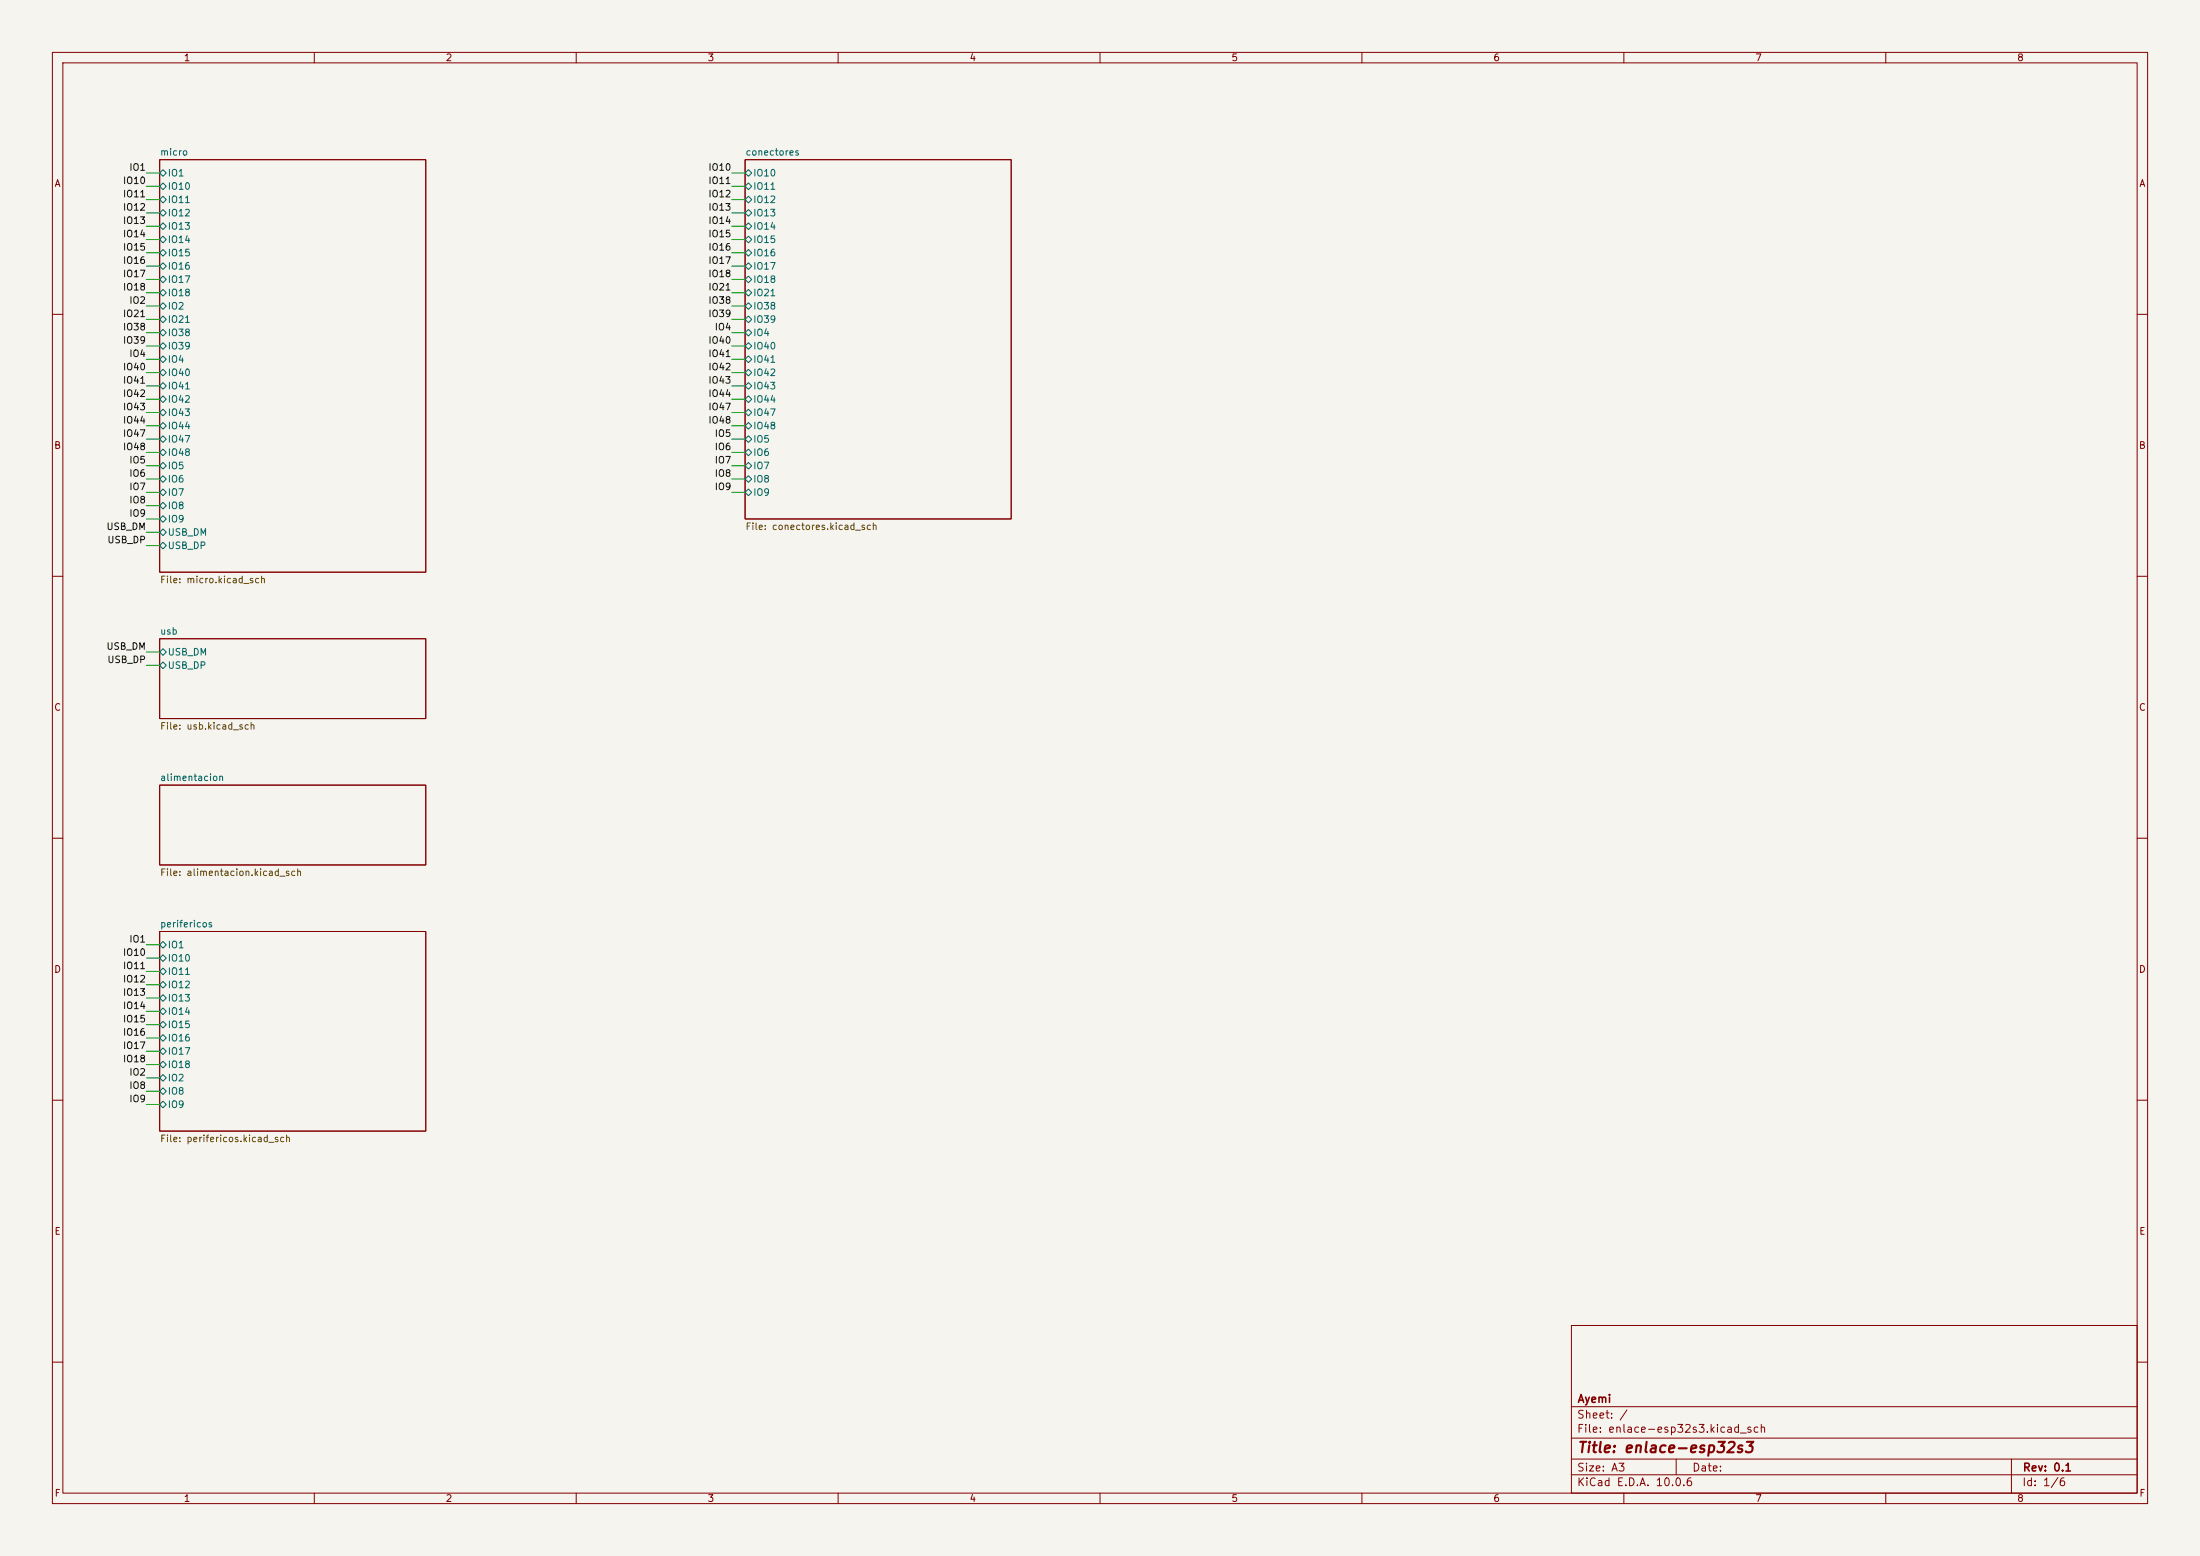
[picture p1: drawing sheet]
(kicad_sch (version 20260306) (generator "eeschema") (generator_version "10.0") (paper "A3") (title_block (title "enlace-esp32s3") (company "Ayemi") (rev "0.1")) (lib_symbols) (wire (pts (xy 30.48 33.02) (xy 27.94 33.02)) (stroke (width 0) (type default))) (label "IO1" (at 27.94 33.02 180) (effects (font (size 1.27 1.27)) (justify right bottom))) (wire (pts (xy 30.48 35.56) (xy 27.94 35.56)) (stroke (width 0) (type default))) (label "IO10" (at 27.94 35.56 180) (effects (font (size 1.27 1.27)) (justify right bottom))) (wire (pts (xy 30.48 38.1) (xy 27.94 38.1)) (stroke (width 0) (type default))) (label "IO11" (at 27.94 38.1 180) (effects (font (size 1.27 1.27)) (justify right bottom))) (wire (pts (xy 30.48 40.64) (xy 27.94 40.64)) (stroke (width 0) (type default))) (label "IO12" (at 27.94 40.64 180) (effects (font (size 1.27 1.27)) (justify right bottom))) (wire (pts (xy 30.48 43.18) (xy 27.94 43.18)) (stroke (width 0) (type default))) (label "IO13" (at 27.94 43.18 180) (effects (font (size 1.27 1.27)) (justify right bottom))) (wire (pts (xy 30.48 45.72) (xy 27.94 45.72)) (stroke (width 0) (type default))) (label "IO14" (at 27.94 45.72 180) (effects (font (size 1.27 1.27)) (justify right bottom))) (wire (pts (xy 30.48 48.26) (xy 27.94 48.26)) (stroke (width 0) (type default))) (label "IO15" (at 27.94 48.26 180) (effects (font (size 1.27 1.27)) (justify right bottom))) (wire (pts (xy 30.48 50.8) (xy 27.94 50.8)) (stroke (width 0) (type default))) (label "IO16" (at 27.94 50.8 180) (effects (font (size 1.27 1.27)) (justify right bottom))) (wire (pts (xy 30.48 53.34) (xy 27.94 53.34)) (stroke (width 0) (type default))) (label "IO17" (at 27.94 53.34 180) (effects (font (size 1.27 1.27)) (justify right bottom))) (wire (pts (xy 30.48 55.88) (xy 27.94 55.88)) (stroke (width 0) (type default))) (label "IO18" (at 27.94 55.88 180) (effects (font (size 1.27 1.27)) (justify right bottom))) (wire (pts (xy 30.48 58.42) (xy 27.94 58.42)) (stroke (width 0) (type default))) (label "IO2" (at 27.94 58.42 180) (effects (font (size 1.27 1.27)) (justify right bottom))) (wire (pts (xy 30.48 60.96) (xy 27.94 60.96)) (stroke (width 0) (type default))) (label "IO21" (at 27.94 60.96 180) (effects (font (size 1.27 1.27)) (justify right bottom))) (wire (pts (xy 30.48 63.5) (xy 27.94 63.5)) (stroke (width 0) (type default))) (label "IO38" (at 27.94 63.5 180) (effects (font (size 1.27 1.27)) (justify right bottom))) (wire (pts (xy 30.48 66.04) (xy 27.94 66.04)) (stroke (width 0) (type default))) (label "IO39" (at 27.94 66.04 180) (effects (font (size 1.27 1.27)) (justify right bottom))) (wire (pts (xy 30.48 68.58) (xy 27.94 68.58)) (stroke (width 0) (type default))) (label "IO4" (at 27.94 68.58 180) (effects (font (size 1.27 1.27)) (justify right bottom))) (wire (pts (xy 30.48 71.12) (xy 27.94 71.12)) (stroke (width 0) (type default))) (label "IO40" (at 27.94 71.12 180) (effects (font (size 1.27 1.27)) (justify right bottom))) (wire (pts (xy 30.48 73.66) (xy 27.94 73.66)) (stroke (width 0) (type default))) (label "IO41" (at 27.94 73.66 180) (effects (font (size 1.27 1.27)) (justify right bottom))) (wire (pts (xy 30.48 76.2) (xy 27.94 76.2)) (stroke (width 0) (type default))) (label "IO42" (at 27.94 76.2 180) (effects (font (size 1.27 1.27)) (justify right bottom))) (wire (pts (xy 30.48 78.74) (xy 27.94 78.74)) (stroke (width 0) (type default))) (label "IO43" (at 27.94 78.74 180) (effects (font (size 1.27 1.27)) (justify right bottom))) (wire (pts (xy 30.48 81.28) (xy 27.94 81.28)) (stroke (width 0) (type default))) (label "IO44" (at 27.94 81.28 180) (effects (font (size 1.27 1.27)) (justify right bottom))) (wire (pts (xy 30.48 83.82) (xy 27.94 83.82)) (stroke (width 0) (type default))) (label "IO47" (at 27.94 83.82 180) (effects (font (size 1.27 1.27)) (justify right bottom))) (wire (pts (xy 30.48 86.36) (xy 27.94 86.36)) (stroke (width 0) (type default))) (label "IO48" (at 27.94 86.36 180) (effects (font (size 1.27 1.27)) (justify right bottom))) (wire (pts (xy 30.48 88.9) (xy 27.94 88.9)) (stroke (width 0) (type default))) (label "IO5" (at 27.94 88.9 180) (effects (font (size 1.27 1.27)) (justify right bottom))) (wire (pts (xy 30.48 91.44) (xy 27.94 91.44)) (stroke (width 0) (type default))) (label "IO6" (at 27.94 91.44 180) (effects (font (size 1.27 1.27)) (justify right bottom))) (wire (pts (xy 30.48 93.98) (xy 27.94 93.98)) (stroke (width 0) (type default))) (label "IO7" (at 27.94 93.98 180) (effects (font (size 1.27 1.27)) (justify right bottom))) (wire (pts (xy 30.48 96.52) (xy 27.94 96.52)) (stroke (width 0) (type default))) (label "IO8" (at 27.94 96.52 180) (effects (font (size 1.27 1.27)) (justify right bottom))) (wire (pts (xy 30.48 99.06) (xy 27.94 99.06)) (stroke (width 0) (type default))) (label "IO9" (at 27.94 99.06 180) (effects (font (size 1.27 1.27)) (justify right bottom))) (wire (pts (xy 30.48 101.6) (xy 27.94 101.6)) (stroke (width 0) (type default))) (label "USB_DM" (at 27.94 101.6 180) (effects (font (size 1.27 1.27)) (justify right bottom))) (wire (pts (xy 30.48 104.14) (xy 27.94 104.14)) (stroke (width 0) (type default))) (label "USB_DP" (at 27.94 104.14 180) (effects (font (size 1.27 1.27)) (justify right bottom))) (sheet (at 30.48 30.48) (size 50.8 78.74) (exclude_from_sim no) (in_bom yes) (on_board yes) (dnp no) (fields_autoplaced yes) (stroke (width 0.1524) (type solid)) (fill (color 0 0 0 0)) (property "Sheetname" "micro" (at 30.48 29.78 0) (effects (font (size 1.27 1.27)) (justify left bottom))) (property "Sheetfile" "micro.kicad_sch" (at 30.48 109.92 0) (effects (font (size 1.27 1.27)) (justify left top))) (pin "IO1" bidirectional (at 30.48 33.02 180) (effects (font (size 1.27 1.27)) (justify left))) (pin "IO10" bidirectional (at 30.48 35.56 180) (effects (font (size 1.27 1.27)) (justify left))) (pin "IO11" bidirectional (at 30.48 38.1 180) (effects (font (size 1.27 1.27)) (justify left))) (pin "IO12" bidirectional (at 30.48 40.64 180) (effects (font (size 1.27 1.27)) (justify left))) (pin "IO13" bidirectional (at 30.48 43.18 180) (effects (font (size 1.27 1.27)) (justify left))) (pin "IO14" bidirectional (at 30.48 45.72 180) (effects (font (size 1.27 1.27)) (justify left))) (pin "IO15" bidirectional (at 30.48 48.26 180) (effects (font (size 1.27 1.27)) (justify left))) (pin "IO16" bidirectional (at 30.48 50.8 180) (effects (font (size 1.27 1.27)) (justify left))) (pin "IO17" bidirectional (at 30.48 53.34 180) (effects (font (size 1.27 1.27)) (justify left))) (pin "IO18" bidirectional (at 30.48 55.88 180) (effects (font (size 1.27 1.27)) (justify left))) (pin "IO2" bidirectional (at 30.48 58.42 180) (effects (font (size 1.27 1.27)) (justify left))) (pin "IO21" bidirectional (at 30.48 60.96 180) (effects (font (size 1.27 1.27)) (justify left))) (pin "IO38" bidirectional (at 30.48 63.5 180) (effects (font (size 1.27 1.27)) (justify left))) (pin "IO39" bidirectional (at 30.48 66.04 180) (effects (font (size 1.27 1.27)) (justify left))) (pin "IO4" bidirectional (at 30.48 68.58 180) (effects (font (size 1.27 1.27)) (justify left))) (pin "IO40" bidirectional (at 30.48 71.12 180) (effects (font (size 1.27 1.27)) (justify left))) (pin "IO41" bidirectional (at 30.48 73.66 180) (effects (font (size 1.27 1.27)) (justify left))) (pin "IO42" bidirectional (at 30.48 76.2 180) (effects (font (size 1.27 1.27)) (justify left))) (pin "IO43" bidirectional (at 30.48 78.74 180) (effects (font (size 1.27 1.27)) (justify left))) (pin "IO44" bidirectional (at 30.48 81.28 180) (effects (font (size 1.27 1.27)) (justify left))) (pin "IO47" bidirectional (at 30.48 83.82 180) (effects (font (size 1.27 1.27)) (justify left))) (pin "IO48" bidirectional (at 30.48 86.36 180) (effects (font (size 1.27 1.27)) (justify left))) (pin "IO5" bidirectional (at 30.48 88.9 180) (effects (font (size 1.27 1.27)) (justify left))) (pin "IO6" bidirectional (at 30.48 91.44 180) (effects (font (size 1.27 1.27)) (justify left))) (pin "IO7" bidirectional (at 30.48 93.98 180) (effects (font (size 1.27 1.27)) (justify left))) (pin "IO8" bidirectional (at 30.48 96.52 180) (effects (font (size 1.27 1.27)) (justify left))) (pin "IO9" bidirectional (at 30.48 99.06 180) (effects (font (size 1.27 1.27)) (justify left))) (pin "USB_DM" bidirectional (at 30.48 101.6 180) (effects (font (size 1.27 1.27)) (justify left))) (pin "USB_DP" bidirectional (at 30.48 104.14 180) (effects (font (size 1.27 1.27)) (justify left)))) (wire (pts (xy 30.48 124.46) (xy 27.94 124.46)) (stroke (width 0) (type default))) (label "USB_DM" (at 27.94 124.46 180) (effects (font (size 1.27 1.27)) (justify right bottom))) (wire (pts (xy 30.48 127) (xy 27.94 127)) (stroke (width 0) (type default))) (label "USB_DP" (at 27.94 127 180) (effects (font (size 1.27 1.27)) (justify right bottom))) (sheet (at 30.48 121.92) (size 50.8 15.24) (exclude_from_sim no) (in_bom yes) (on_board yes) (dnp no) (fields_autoplaced yes) (stroke (width 0.1524) (type solid)) (fill (color 0 0 0 0)) (property "Sheetname" "usb" (at 30.48 121.22 0) (effects (font (size 1.27 1.27)) (justify left bottom))) (property "Sheetfile" "usb.kicad_sch" (at 30.48 137.86 0) (effects (font (size 1.27 1.27)) (justify left top))) (pin "USB_DM" bidirectional (at 30.48 124.46 180) (effects (font (size 1.27 1.27)) (justify left))) (pin "USB_DP" bidirectional (at 30.48 127 180) (effects (font (size 1.27 1.27)) (justify left)))) (sheet (at 30.48 149.86) (size 50.8 15.24) (exclude_from_sim no) (in_bom yes) (on_board yes) (dnp no) (fields_autoplaced yes) (stroke (width 0.1524) (type solid)) (fill (color 0 0 0 0)) (property "Sheetname" "alimentacion" (at 30.48 149.16 0) (effects (font (size 1.27 1.27)) (justify left bottom))) (property "Sheetfile" "alimentacion.kicad_sch" (at 30.48 165.8 0) (effects (font (size 1.27 1.27)) (justify left top)))) (wire (pts (xy 30.48 180.34) (xy 27.94 180.34)) (stroke (width 0) (type default))) (label "IO1" (at 27.94 180.34 180) (effects (font (size 1.27 1.27)) (justify right bottom))) (wire (pts (xy 30.48 182.88) (xy 27.94 182.88)) (stroke (width 0) (type default))) (label "IO10" (at 27.94 182.88 180) (effects (font (size 1.27 1.27)) (justify right bottom))) (wire (pts (xy 30.48 185.42) (xy 27.94 185.42)) (stroke (width 0) (type default))) (label "IO11" (at 27.94 185.42 180) (effects (font (size 1.27 1.27)) (justify right bottom))) (wire (pts (xy 30.48 187.96) (xy 27.94 187.96)) (stroke (width 0) (type default))) (label "IO12" (at 27.94 187.96 180) (effects (font (size 1.27 1.27)) (justify right bottom))) (wire (pts (xy 30.48 190.5) (xy 27.94 190.5)) (stroke (width 0) (type default))) (label "IO13" (at 27.94 190.5 180) (effects (font (size 1.27 1.27)) (justify right bottom))) (wire (pts (xy 30.48 193.04) (xy 27.94 193.04)) (stroke (width 0) (type default))) (label "IO14" (at 27.94 193.04 180) (effects (font (size 1.27 1.27)) (justify right bottom))) (wire (pts (xy 30.48 195.58) (xy 27.94 195.58)) (stroke (width 0) (type default))) (label "IO15" (at 27.94 195.58 180) (effects (font (size 1.27 1.27)) (justify right bottom))) (wire (pts (xy 30.48 198.12) (xy 27.94 198.12)) (stroke (width 0) (type default))) (label "IO16" (at 27.94 198.12 180) (effects (font (size 1.27 1.27)) (justify right bottom))) (wire (pts (xy 30.48 200.66) (xy 27.94 200.66)) (stroke (width 0) (type default))) (label "IO17" (at 27.94 200.66 180) (effects (font (size 1.27 1.27)) (justify right bottom))) (wire (pts (xy 30.48 203.2) (xy 27.94 203.2)) (stroke (width 0) (type default))) (label "IO18" (at 27.94 203.2 180) (effects (font (size 1.27 1.27)) (justify right bottom))) (wire (pts (xy 30.48 205.74) (xy 27.94 205.74)) (stroke (width 0) (type default))) (label "IO2" (at 27.94 205.74 180) (effects (font (size 1.27 1.27)) (justify right bottom))) (wire (pts (xy 30.48 208.28) (xy 27.94 208.28)) (stroke (width 0) (type default))) (label "IO8" (at 27.94 208.28 180) (effects (font (size 1.27 1.27)) (justify right bottom))) (wire (pts (xy 30.48 210.82) (xy 27.94 210.82)) (stroke (width 0) (type default))) (label "IO9" (at 27.94 210.82 180) (effects (font (size 1.27 1.27)) (justify right bottom))) (sheet (at 30.48 177.8) (size 50.8 38.1) (exclude_from_sim no) (in_bom yes) (on_board yes) (dnp no) (fields_autoplaced yes) (stroke (width 0.1524) (type solid)) (fill (color 0 0 0 0)) (property "Sheetname" "perifericos" (at 30.48 177.1 0) (effects (font (size 1.27 1.27)) (justify left bottom))) (property "Sheetfile" "perifericos.kicad_sch" (at 30.48 216.6 0) (effects (font (size 1.27 1.27)) (justify left top))) (pin "IO1" bidirectional (at 30.48 180.34 180) (effects (font (size 1.27 1.27)) (justify left))) (pin "IO10" bidirectional (at 30.48 182.88 180) (effects (font (size 1.27 1.27)) (justify left))) (pin "IO11" bidirectional (at 30.48 185.42 180) (effects (font (size 1.27 1.27)) (justify left))) (pin "IO12" bidirectional (at 30.48 187.96 180) (effects (font (size 1.27 1.27)) (justify left))) (pin "IO13" bidirectional (at 30.48 190.5 180) (effects (font (size 1.27 1.27)) (justify left))) (pin "IO14" bidirectional (at 30.48 193.04 180) (effects (font (size 1.27 1.27)) (justify left))) (pin "IO15" bidirectional (at 30.48 195.58 180) (effects (font (size 1.27 1.27)) (justify left))) (pin "IO16" bidirectional (at 30.48 198.12 180) (effects (font (size 1.27 1.27)) (justify left))) (pin "IO17" bidirectional (at 30.48 200.66 180) (effects (font (size 1.27 1.27)) (justify left))) (pin "IO18" bidirectional (at 30.48 203.2 180) (effects (font (size 1.27 1.27)) (justify left))) (pin "IO2" bidirectional (at 30.48 205.74 180) (effects (font (size 1.27 1.27)) (justify left))) (pin "IO8" bidirectional (at 30.48 208.28 180) (effects (font (size 1.27 1.27)) (justify left))) (pin "IO9" bidirectional (at 30.48 210.82 180) (effects (font (size 1.27 1.27)) (justify left)))) (wire (pts (xy 142.24 33.02) (xy 139.7 33.02)) (stroke (width 0) (type default))) (label "IO10" (at 139.7 33.02 180) (effects (font (size 1.27 1.27)) (justify right bottom))) (wire (pts (xy 142.24 35.56) (xy 139.7 35.56)) (stroke (width 0) (type default))) (label "IO11" (at 139.7 35.56 180) (effects (font (size 1.27 1.27)) (justify right bottom))) (wire (pts (xy 142.24 38.1) (xy 139.7 38.1)) (stroke (width 0) (type default))) (label "IO12" (at 139.7 38.1 180) (effects (font (size 1.27 1.27)) (justify right bottom))) (wire (pts (xy 142.24 40.64) (xy 139.7 40.64)) (stroke (width 0) (type default))) (label "IO13" (at 139.7 40.64 180) (effects (font (size 1.27 1.27)) (justify right bottom))) (wire (pts (xy 142.24 43.18) (xy 139.7 43.18)) (stroke (width 0) (type default))) (label "IO14" (at 139.7 43.18 180) (effects (font (size 1.27 1.27)) (justify right bottom))) (wire (pts (xy 142.24 45.72) (xy 139.7 45.72)) (stroke (width 0) (type default))) (label "IO15" (at 139.7 45.72 180) (effects (font (size 1.27 1.27)) (justify right bottom))) (wire (pts (xy 142.24 48.26) (xy 139.7 48.26)) (stroke (width 0) (type default))) (label "IO16" (at 139.7 48.26 180) (effects (font (size 1.27 1.27)) (justify right bottom))) (wire (pts (xy 142.24 50.8) (xy 139.7 50.8)) (stroke (width 0) (type default))) (label "IO17" (at 139.7 50.8 180) (effects (font (size 1.27 1.27)) (justify right bottom))) (wire (pts (xy 142.24 53.34) (xy 139.7 53.34)) (stroke (width 0) (type default))) (label "IO18" (at 139.7 53.34 180) (effects (font (size 1.27 1.27)) (justify right bottom))) (wire (pts (xy 142.24 55.88) (xy 139.7 55.88)) (stroke (width 0) (type default))) (label "IO21" (at 139.7 55.88 180) (effects (font (size 1.27 1.27)) (justify right bottom))) (wire (pts (xy 142.24 58.42) (xy 139.7 58.42)) (stroke (width 0) (type default))) (label "IO38" (at 139.7 58.42 180) (effects (font (size 1.27 1.27)) (justify right bottom))) (wire (pts (xy 142.24 60.96) (xy 139.7 60.96)) (stroke (width 0) (type default))) (label "IO39" (at 139.7 60.96 180) (effects (font (size 1.27 1.27)) (justify right bottom))) (wire (pts (xy 142.24 63.5) (xy 139.7 63.5)) (stroke (width 0) (type default))) (label "IO4" (at 139.7 63.5 180) (effects (font (size 1.27 1.27)) (justify right bottom))) (wire (pts (xy 142.24 66.04) (xy 139.7 66.04)) (stroke (width 0) (type default))) (label "IO40" (at 139.7 66.04 180) (effects (font (size 1.27 1.27)) (justify right bottom))) (wire (pts (xy 142.24 68.58) (xy 139.7 68.58)) (stroke (width 0) (type default))) (label "IO41" (at 139.7 68.58 180) (effects (font (size 1.27 1.27)) (justify right bottom))) (wire (pts (xy 142.24 71.12) (xy 139.7 71.12)) (stroke (width 0) (type default))) (label "IO42" (at 139.7 71.12 180) (effects (font (size 1.27 1.27)) (justify right bottom))) (wire (pts (xy 142.24 73.66) (xy 139.7 73.66)) (stroke (width 0) (type default))) (label "IO43" (at 139.7 73.66 180) (effects (font (size 1.27 1.27)) (justify right bottom))) (wire (pts (xy 142.24 76.2) (xy 139.7 76.2)) (stroke (width 0) (type default))) (label "IO44" (at 139.7 76.2 180) (effects (font (size 1.27 1.27)) (justify right bottom))) (wire (pts (xy 142.24 78.74) (xy 139.7 78.74)) (stroke (width 0) (type default))) (label "IO47" (at 139.7 78.74 180) (effects (font (size 1.27 1.27)) (justify right bottom))) (wire (pts (xy 142.24 81.28) (xy 139.7 81.28)) (stroke (width 0) (type default))) (label "IO48" (at 139.7 81.28 180) (effects (font (size 1.27 1.27)) (justify right bottom))) (wire (pts (xy 142.24 83.82) (xy 139.7 83.82)) (stroke (width 0) (type default))) (label "IO5" (at 139.7 83.82 180) (effects (font (size 1.27 1.27)) (justify right bottom))) (wire (pts (xy 142.24 86.36) (xy 139.7 86.36)) (stroke (width 0) (type default))) (label "IO6" (at 139.7 86.36 180) (effects (font (size 1.27 1.27)) (justify right bottom))) (wire (pts (xy 142.24 88.9) (xy 139.7 88.9)) (stroke (width 0) (type default))) (label "IO7" (at 139.7 88.9 180) (effects (font (size 1.27 1.27)) (justify right bottom))) (wire (pts (xy 142.24 91.44) (xy 139.7 91.44)) (stroke (width 0) (type default))) (label "IO8" (at 139.7 91.44 180) (effects (font (size 1.27 1.27)) (justify right bottom))) (wire (pts (xy 142.24 93.98) (xy 139.7 93.98)) (stroke (width 0) (type default))) (label "IO9" (at 139.7 93.98 180) (effects (font (size 1.27 1.27)) (justify right bottom))) (sheet (at 142.24 30.48) (size 50.8 68.58) (exclude_from_sim no) (in_bom yes) (on_board yes) (dnp no) (fields_autoplaced yes) (stroke (width 0.1524) (type solid)) (fill (color 0 0 0 0)) (property "Sheetname" "conectores" (at 142.24 29.78 0) (effects (font (size 1.27 1.27)) (justify left bottom))) (property "Sheetfile" "conectores.kicad_sch" (at 142.24 99.76 0) (effects (font (size 1.27 1.27)) (justify left top))) (pin "IO10" bidirectional (at 142.24 33.02 180) (effects (font (size 1.27 1.27)) (justify left))) (pin "IO11" bidirectional (at 142.24 35.56 180) (effects (font (size 1.27 1.27)) (justify left))) (pin "IO12" bidirectional (at 142.24 38.1 180) (effects (font (size 1.27 1.27)) (justify left))) (pin "IO13" bidirectional (at 142.24 40.64 180) (effects (font (size 1.27 1.27)) (justify left))) (pin "IO14" bidirectional (at 142.24 43.18 180) (effects (font (size 1.27 1.27)) (justify left))) (pin "IO15" bidirectional (at 142.24 45.72 180) (effects (font (size 1.27 1.27)) (justify left))) (pin "IO16" bidirectional (at 142.24 48.26 180) (effects (font (size 1.27 1.27)) (justify left))) (pin "IO17" bidirectional (at 142.24 50.8 180) (effects (font (size 1.27 1.27)) (justify left))) (pin "IO18" bidirectional (at 142.24 53.34 180) (effects (font (size 1.27 1.27)) (justify left))) (pin "IO21" bidirectional (at 142.24 55.88 180) (effects (font (size 1.27 1.27)) (justify left))) (pin "IO38" bidirectional (at 142.24 58.42 180) (effects (font (size 1.27 1.27)) (justify left))) (pin "IO39" bidirectional (at 142.24 60.96 180) (effects (font (size 1.27 1.27)) (justify left))) (pin "IO4" bidirectional (at 142.24 63.5 180) (effects (font (size 1.27 1.27)) (justify left))) (pin "IO40" bidirectional (at 142.24 66.04 180) (effects (font (size 1.27 1.27)) (justify left))) (pin "IO41" bidirectional (at 142.24 68.58 180) (effects (font (size 1.27 1.27)) (justify left))) (pin "IO42" bidirectional (at 142.24 71.12 180) (effects (font (size 1.27 1.27)) (justify left))) (pin "IO43" bidirectional (at 142.24 73.66 180) (effects (font (size 1.27 1.27)) (justify left))) (pin "IO44" bidirectional (at 142.24 76.2 180) (effects (font (size 1.27 1.27)) (justify left))) (pin "IO47" bidirectional (at 142.24 78.74 180) (effects (font (size 1.27 1.27)) (justify left))) (pin "IO48" bidirectional (at 142.24 81.28 180) (effects (font (size 1.27 1.27)) (justify left))) (pin "IO5" bidirectional (at 142.24 83.82 180) (effects (font (size 1.27 1.27)) (justify left))) (pin "IO6" bidirectional (at 142.24 86.36 180) (effects (font (size 1.27 1.27)) (justify left))) (pin "IO7" bidirectional (at 142.24 88.9 180) (effects (font (size 1.27 1.27)) (justify left))) (pin "IO8" bidirectional (at 142.24 91.44 180) (effects (font (size 1.27 1.27)) (justify left))) (pin "IO9" bidirectional (at 142.24 93.98 180) (effects (font (size 1.27 1.27)) (justify left)))) (sheet_instances (path "" (page "1"))))
